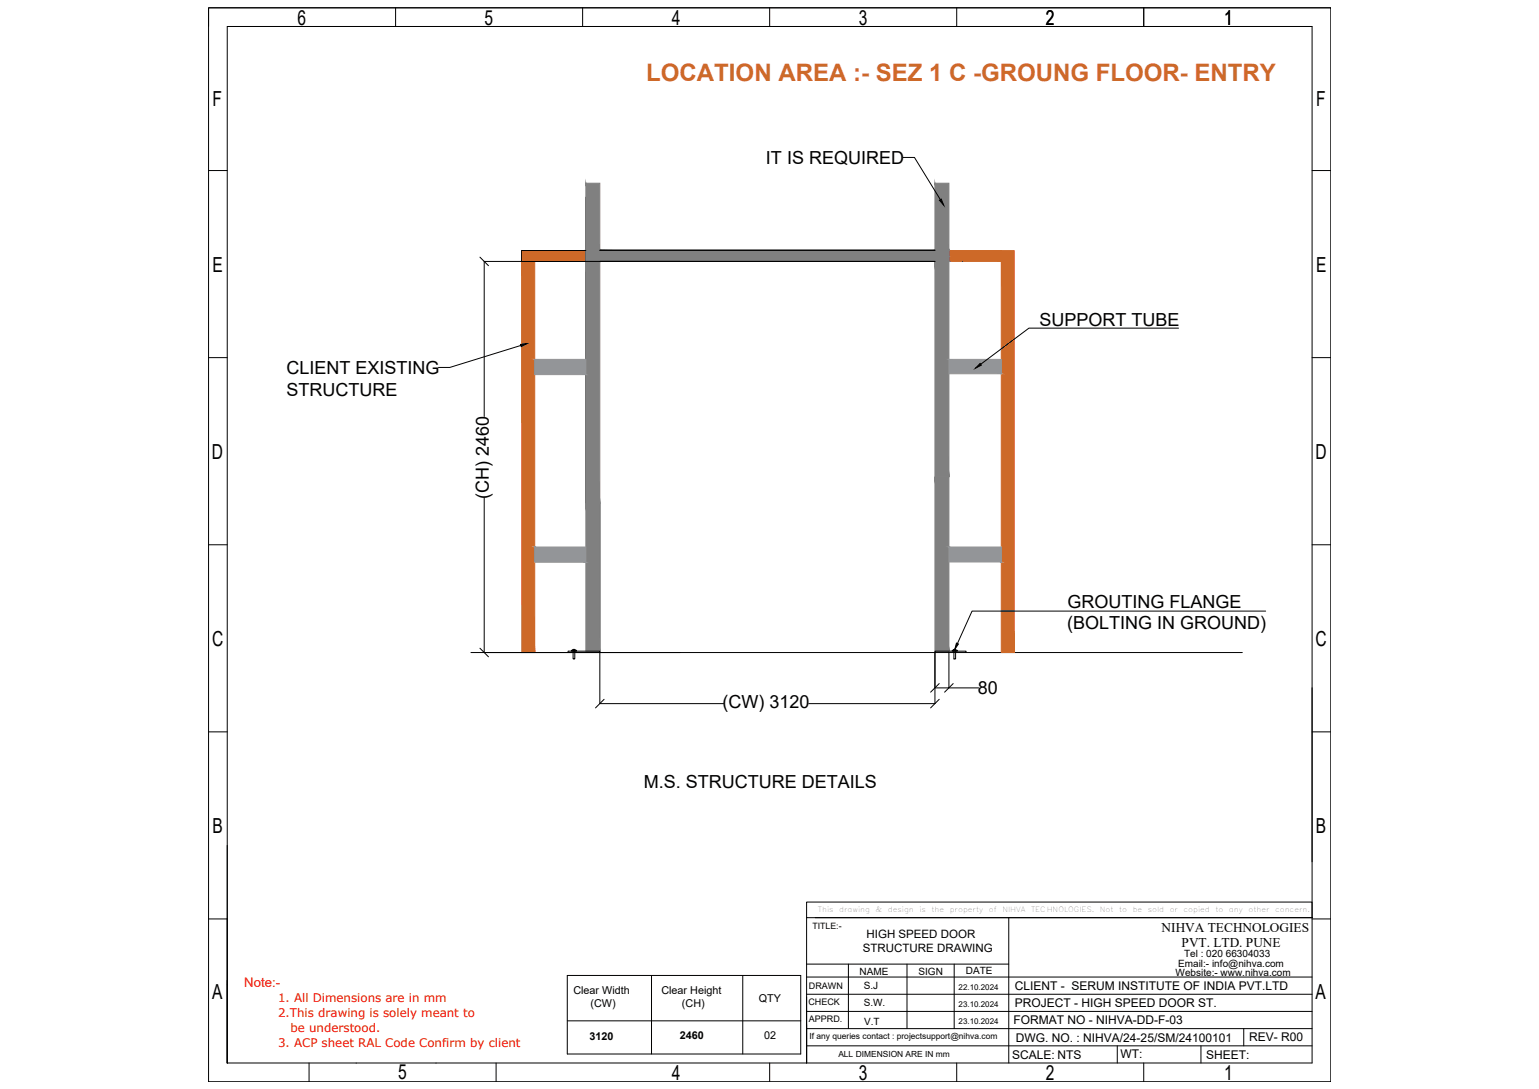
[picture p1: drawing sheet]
<svg xmlns="http://www.w3.org/2000/svg" width="1189mm" height="841mm" viewBox="0 0 1189 841" stroke-linecap="round" stroke-linejoin="round" font-family="sans-serif">
<!-- layer: 0 -->
<g fill="none" stroke="#000" stroke-width=".77">
<path d="M161 6h867v829h-867zM306 6v14M450 6v14M595 6v14M739 6v14M884 6v14M1028 6h-867v14M176 20h838v801h-838zM176 20h838M161 132h15M698 122h8l20 32M1014 132h14"/>
<path d="M453 152v237M371 199l6 6M453 193h-50v9h50M463 193h259M722 202h-348v120M744 202h.1M910 253h-115l-37 28M161 276h15M402 267l-55 17h-8M1014 276h14M374 384v120M463 389v154h96"/>
<path d="M161 421h15M1014 421h14M978 472h-227l-11 25M364 504h596M371 501l6 6M442 502h2h-1h1v7h-1v-7zM442 502h-1v1h4v-1h-1M443 503h20v1M444 503h-5v1M722 504v27h11v-27M722 504v-1h24v1M722 504v39h-97"/>
<path d="M737 502h2h-1v7h-1v-7h1zM737 502h-1v1h4v-1h-1M726 528l-7 7M733 531h23M736 528l-6 7M1014 531v135M467 540l-7 7M726 540l-7 7M161 565h15M1014 565h14M176 653v168M623 697h391v12h-391z"/>
<path d="M161 710h15M623 709v112M630 709h384M779 709v112M1014 710h14M438 753h181v61h-181zM503 753v61M574 753v61M623 755h391M623 745h156M655 745v49M701 745v49"/>
<path d="M737 745v49M176 760h.1M623 768h391M438 788h181M623 794h391M623 781h391M961 794v14M623 808h391M863 808v13M928 808v13M239 821v14M275 821h.1"/>
<path d="M337 821h.1M383 821v14M595 821v14M739 821v14M884 821v14"/>
</g>
<g fill="#cd6928" stroke="#cd6928" stroke-width=".77">
<path d="M411 194h2z"/>
<path d="M733 193l41 9v-9zM733 193l41 9h-41z"/>
<path d="M453 193l280 9v-9zM453 193l280 9h-280z"/>
<path d="M403 193l50 9v-9zM403 193l50 9h-50z"/>
<path d="M411 194h2zM403 194h10z"/>
<path d="M774 194l9 310v-310zM774 194l9 310h-9z"/>
<path d="M403 194l10 310v-310zM403 194l10 310h-10z"/>
</g>
<g fill="#808080" stroke="#808080" stroke-width=".77">
<path d="M722 141l11 52v-52zM722 141l11 52h-11z"/>
<path d="M453 141l10 52v-52zM453 141l10 52h-10z"/>
<path d="M722 193l11 5v-5zM722 193l11 5h-11z"/>
<path d="M463 193l259 5v-5zM463 193l259 5h-259z"/>
<path d="M722 198l11 4v-4zM722 198l11 4h-11z"/>
<path d="M463 198l259 4v-4zM463 198l259 4h-259z"/>
<path d="M453 193l10 9v-9zM453 193l10 9h-10z"/>
<path d="M722 202l11 166v-166zM722 202l11 166h-11z"/>
<path d="M453 202l10 187v-187zM453 202l10 187h-10z"/>
<path d="M722 368l11 135v-135zM722 368l11 135h-11z"/>
<path d="M453 389l10 114v-114zM453 389l10 114h-10z"/>
</g>
<g fill="#939598" stroke="#939598" stroke-width=".77">
<path d="M733 278l41 11v-11zM733 278l41 11h-41z"/>
<path d="M413 278l40 11v-11zM413 278l40 11h-40z"/>
<path d="M733 422l41 12v-12zM733 422l41 12h-41z"/>
<path d="M413 422l40 12v-12zM413 422l40 12h-40z"/>
</g>
<path d="M726 155l1-1 2 4zM402 266l5-1-4 3zM757 281l1 1-4 2zM739 497h1l-2 5z" fill="#000" stroke="#000" stroke-width=".77"/>
<text font-size="18.5" fill="#cd6928" x="499" y="63">LOCATION AREA :- SEZ 1 C -GROUNG FLOOR- ENTRY</text>
<g font-size="16">
<text x="230" y="19">6</text>
<text x="374" y="19">5</text>
<text x="519" y="19">4</text>
<text x="663" y="19">3</text>
<text x="808" y="19">2</text>
<text x="946" y="19">1</text>
<text x="164" y="82">F</text>
<text x="1017" y="82">F</text>
<text x="164" y="210">E</text>
<text x="1017" y="210">E</text>
<text x="164" y="354">D</text>
<text x="1016" y="354">D</text>
<text x="164" y="499">C</text>
<text x="1016" y="499">C</text>
<text x="164" y="643">B</text>
<text x="1017" y="643">B</text>
<text x="164" y="771">A</text>
<text x="1016" y="771">A</text>
<text x="307" y="834">5</text>
<text x="519" y="834">4</text>
<text x="663" y="834">3</text>
<text x="808" y="834">2</text>
<text x="946" y="834">1</text>
</g>
<g font-size="13.9">
<text x="592" y="126">IT IS REQUIRED</text>
<text x="803" y="252">SUPPORT TUBE</text>
<text x="221" y="289">CLIENT EXISTING</text>
<text x="221" y="306">STRUCTURE</text>
<text x="378" y="385" transform="rotate(-90 378 385)">(CH) 2460</text>
<text x="825" y="469">GROUTING FLANGE</text>
<text x="824" y="486">(BOLTING IN GROUND)</text>
<text x="755" y="536">80</text>
<text x="558" y="547">(CW) 3120</text>
<text x="497" y="609">M.S. STRUCTURE DETAILS</text>
</g>
<g font-size="10.3">
<text x="897" y="720">NIHVA TECHNOLOGIES</text>
<text x="913" y="731">PVT. LTD. PUNE</text>
</g>
<text font-size="10.2" fill="#f00" x="189" y="762">Note:-</text>
<g font-size="9.3">
<text x="784" y="765">CLIENT - SERUM INSTITUTE OF INDIA PVT.LTD</text>
<text x="784" y="778">PROJECT - HIGH SPEED DOOR ST.</text>
<text x="783" y="791">FORMAT NO - NIHVA-DD-F-03</text>
<text x="785" y="805">DWG. NO. : NIHVA/24-25/SM/24100101</text>
<text x="965" y="804">REV- R00</text>
<text x="782" y="818">SCALE: NTS</text>
<text x="866" y="817">WT:</text>
<text x="932" y="818">SHEET:</text>
</g>
<g font-size="9.1" fill="#f00">
<text x="215" y="774">1. All Dimensions are in mm</text>
<text x="215" y="785">2.This drawing is solely meant to</text>
<text x="224" y="797">be understood.</text>
<text x="215" y="809">3. ACP sheet RAL Code Confirm by client</text>
</g>
<g font-size="8.9">
<text x="669" y="724">HIGH SPEED DOOR</text>
<text x="667" y="735">STRUCTURE DRAWING</text>
</g>
<g font-size="8.3">
<text x="443" y="768">Clear Width</text>
<text x="511" y="768">Clear Height</text>
<text x="586" y="774">QTY</text>
<text x="456" y="778">(CW)</text>
<text x="527" y="778">(CH)</text>
<text x="455" y="803">3120</text>
<text x="525" y="802">2460</text>
<text x="590" y="802">02</text>
</g>
<g font-size="7.7">
<text x="915" y="739">Tel : 020 66304033</text>
<text x="910" y="747">Email:- info@nihva.com</text>
<text x="664" y="753">NAME</text>
<text x="710" y="753">SIGN</text>
<text x="746" y="753">DATE</text>
<text x="908" y="754">Website:- www.nihva.com</text>
<text x="667" y="764">S.J</text>
<text x="667" y="777">S.W.</text>
<text x="667" y="791">V.T</text>
</g>
<g font-size="7">
<text x="625" y="764">DRAWN</text>
<text x="624" y="776">CHECK</text>
<text x="625" y="789">APPRD.</text>
</g>
<text font-size="6.8" x="628" y="717">TITLE:-</text>
<g font-size="6.5">
<text x="625" y="802">If any queries contact : projectsupport@nihva.com</text>
<text x="648" y="817">ALL DIMENSION ARE IN mm</text>
</g>
<g font-size="6.2">
<text x="740" y="764">22.10.2024</text>
<text x="740" y="778">23.10.2024</text>
<text x="740" y="791">23.10.2024</text>
</g>
<g font-size="5.6">
<text x="632" y="704">This</text>
<text x="648" y="704">drawing</text>
<text x="676" y="704">&amp;</text>
<text x="686" y="704">design</text>
<text x="710" y="704">is</text>
<text x="720" y="704">the</text>
<text x="734" y="704">property</text>
<text x="764" y="704">of</text>
<text x="774" y="704">NIHVA</text>
<text x="797" y="704">TECHNOLOGIES.</text>
<text x="850" y="704">Not</text>
<text x="865" y="704">to</text>
<text x="875" y="704">be</text>
<text x="887" y="704">sold</text>
<text x="904" y="704">or</text>
<text x="914" y="704">copied</text>
<text x="939" y="704">to</text>
<text x="949" y="704">any</text>
<text x="964" y="704">other</text>
<text x="985" y="704">concern.</text>
</g>
</svg>
